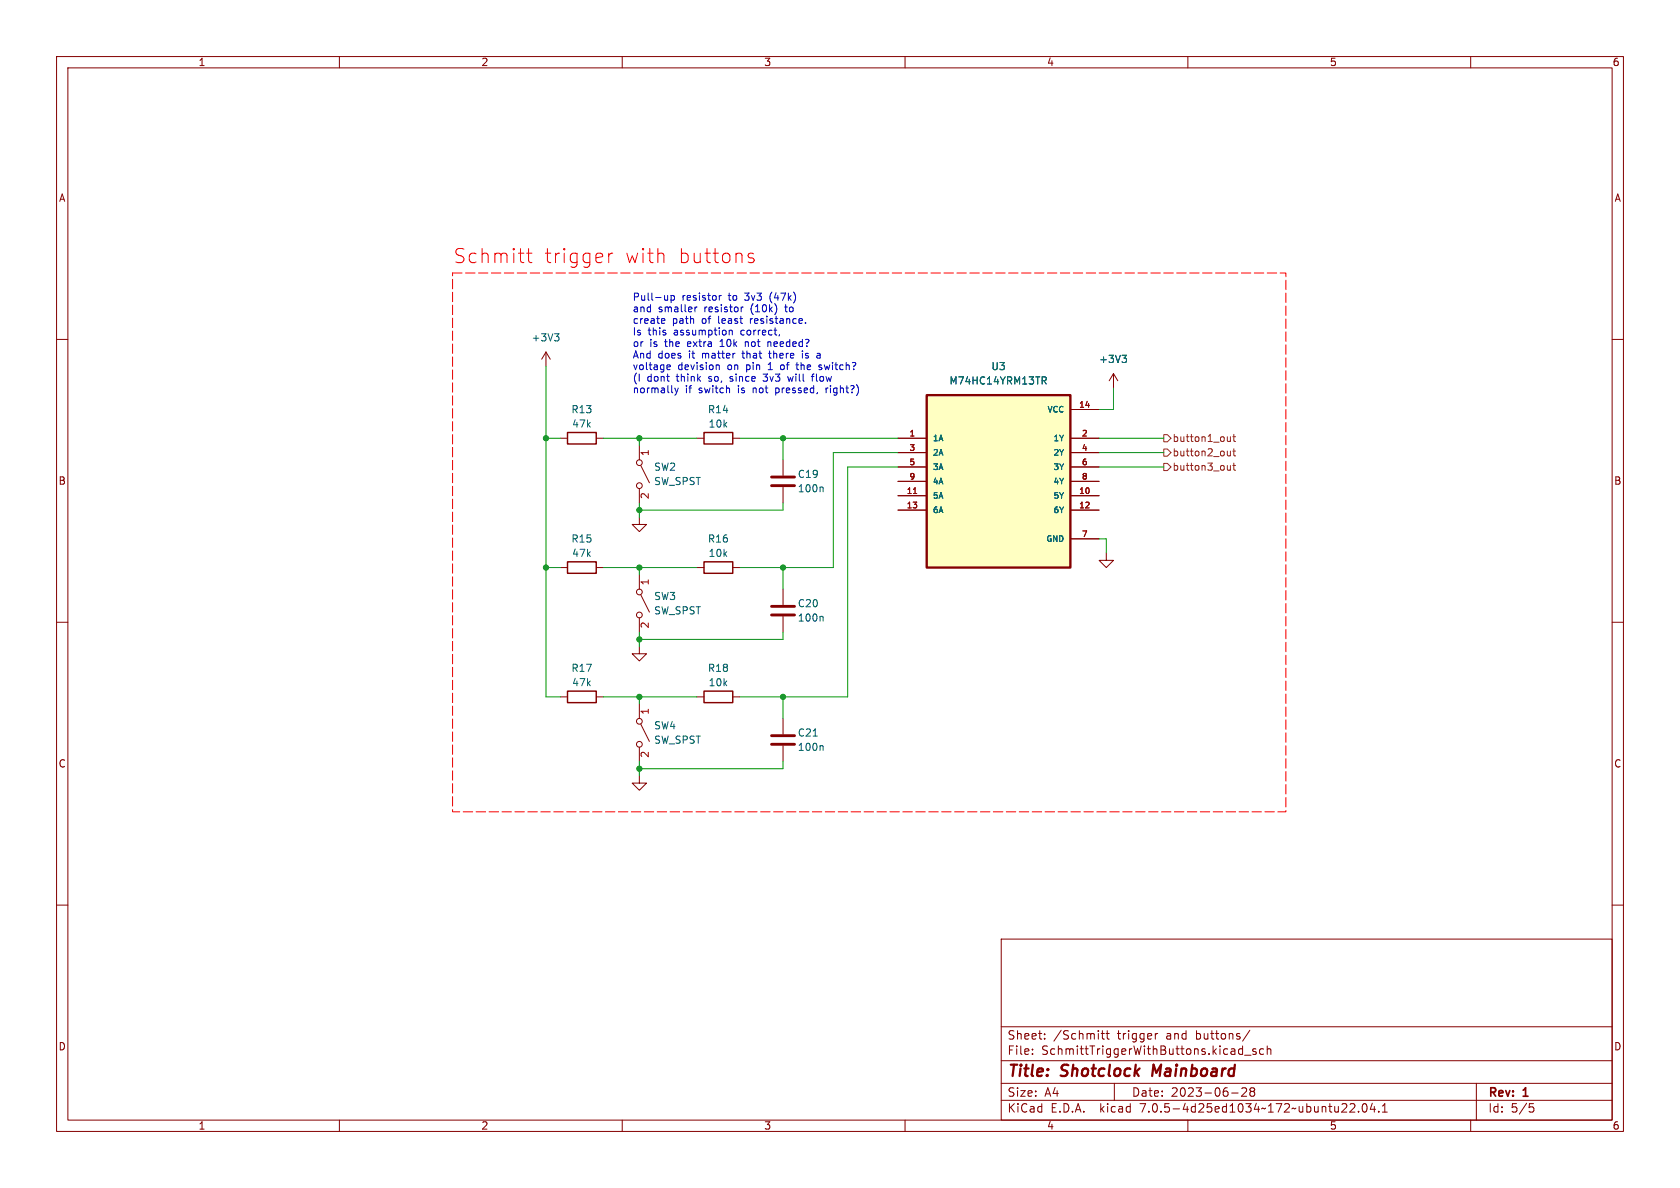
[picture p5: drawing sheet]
<svg xmlns="http://www.w3.org/2000/svg" width="297mm" height="210mm" viewBox="0 0 297 210" stroke-linecap="round" stroke-linejoin="round" font-family="sans-serif">
<g fill="none" stroke="#840000" stroke-width=".18">
<path d="M10 10h277v190h-277zM12 12h273v186h-273zM60 10v2M110 10v2M160 10v2M210 10v2M260 10v2M10 60h2M285 60h2M96.5 62.2l-.7 1.3M96.5 62.2v2.6M96.5 62.2l.8 1.3"/>
<path d="M99.1 77.5h1.2M105.4 77.5h1.3M113 78.7v2.6M123.2 77.5h1.3M129.5 77.5h1.3M158.7 77.5h5.1M189.2 77.5h5.1M189.2 72.4h5.1M196.8 66l-.7 1.3M196.8 66v2.6M196.8 66l.8 1.3M113 91.4v1.3h1.3l-1.3 1.3-1.2-1.3h1.2"/>
<path d="M113 86.4v2.5M113.3 82.3l1.5 3M138.4 81.3v2.8M138.4 86.1v2.8M158.7 87.6h5.1M158.7 90.2h5.1M158.7 80h5.1M158.7 82.6h5.1M158.7 85.1h5.1M189.2 87.6h5.1M189.2 90.2h5.1M189.2 80h5.1"/>
<path d="M189.2 82.6h5.1M189.2 95.3h5.1M189.2 85.1h5.1M195.6 97.8v1.3h1.2l-1.2 1.2-1.3-1.2h1.3M10 110h2M99.1 100.3h1.2M105.4 100.3h1.3M113 114.3v1.3h1.3l-1.3 1.2-1.2-1.2h1.2M113 101.6v2.5M113 109.2v2.6M113.3 105.2l1.5 3M123.2 100.3h1.3"/>
<path d="M129.5 100.3h1.3M138.4 104.1v2.8M138.4 109v2.8M285 110h2M99.1 123.2h1.2M105.4 123.2h1.3M113 137.2v1.2h1.3l-1.3 1.3-1.2-1.3h1.2M113 124.5v2.5M113 132.1v2.5M113.3 128l1.5 3.1M123.2 123.2h1.3M129.5 123.2h1.3"/>
<path d="M138.4 127v2.8M138.4 131.8v2.8M10 160h2M285 160h2M177 166h108v32h-108zM60 198v2M110 198v2M160 198v2M177 194.5h108M177 191.5h108M177 187.5h108M177 181.5h108"/>
<path d="M182.5 186.3v.1M182.5 185.5v.1M184.7 183.6v.1M184.7 182.8v.1M194.7 182.7h.5M194.9 182.2v1.3l.3 .2M195.5 182.7h.6M195.7 182.2v1.3l.4 .2M197 191.5v3M204.2 182.7v1M204.7 182.7l-.3 .1-.2 .2M210 198v2"/>
<path d="M217.7 193.2h1.2M219.2 185.4l.5 .1M219.5 192.4l.6-.1 .2 .1 .1 .3-.9 1.1h.9M219.7 184.9v1.5M219.7 186.3l-.5 .1M220 186.5h1.2M221 182.1l-1.3 2M221.2 192.9l-.2-.2 .2-.4 .5 .1 .1 .2-.3 .3M221.2 192.9l-.2 .3v.3l.2 .3 .5-.1 .1-.2-.1-.4-.2-.2M221.2 192.9h.3M222 185.5l-.3-.1-.2 .2v.2l.5 .2v.3h-.5M223.4 185.5l-.4-.1-.3 .3v.4l.1 .2h.6"/>
<path d="M224 185.5l.2-.1 .4 .1 .1 .9M224 184.9v1.5M237.2 196.6h.9M238 195.2v.5M238.7 195.2l.5-.1 .3 .1v.3l-.9 1.1h.9M240.2 196.5v.1M241 195.2l.2-.1a.81 .81 0 0 1 .6 .6 .81 .81 0 0 1-.3 .8l-.2 .1a.81 .81 0 0 1-.3-1.4zM242.6 195l-.4 1.1h1M243 195.6v1M243.7 196.5v.1M244.4 196.6h.8M244.4 195.5l.4-.4v1.5"/>
<path d="M260 198v2M261 191.5v6.5M270.4 195.1h.7M270.5 195.7h.4l.3 .3-.2 .5-.5 .1"/>
<circle cx="113" cy="81.8" r=".51"/>
<circle cx="113" cy="85.9" r=".51"/>
<circle cx="113" cy="104.6" r=".51"/>
<circle cx="113" cy="108.7" r=".51"/>
<circle cx="113" cy="127.5" r=".51"/>
<circle cx="113" cy="131.6" r=".51"/>
</g>
<path d="M100.3 76.5h5.1v2h-5.1zM124.5 76.5h5v2h-5zM100.3 99.3h5.1v2h-5.1zM124.5 99.3h5v2h-5zM100.3 122.2h5.1v2h-5.1zM124.5 122.2h5v2h-5z" fill="none" stroke="#840000" stroke-width=".25"/>
<path d="M136.4 85.9h4.1M136.4 84.3h4.1M136.4 108.7h4.1M136.4 107.2h4.1M136.4 131.6h4.1M136.4 130h4.1" fill="none" stroke="#840000" stroke-width=".51"/>
<path d="M98 59h.8l-.4 .5M98.6 59.5l.2 .2v.3l-.2 .3M184.2 66.6h.5l.3 .3-.2 .3-.6 .1M184.5 67.3l.5 .6M198.4 62.8h.7l-.4 .5M198.9 63.3l.2 .2v.3l-.2 .3M145.3 86.1l.2 .2v.6M145.3 109l.2 .1v.7M145.3 131.8l.2 .2v.7" fill="none" stroke="#006464" stroke-width=".18"/>
<path d="M163.8 69.9h25.4v30.4h-25.4z" fill="#ffffc2" stroke="#ffffc2" stroke-width=".18"/>
<path d="M163.8 69.9h25.4v30.4h-25.4z" fill="none" stroke="#840000" stroke-width=".41"/>
<path d="M161.5 87.2h.6" fill="none" stroke="#a90000" stroke-width=".18"/>
<g fill="none" stroke="#725600" stroke-width=".18">
<path d="M205.7 76.8h.7l.6 .7-.6 .6h-.7zM205.7 79.4h.7l.6 .6-.6 .6h-.7zM217.5 77.2v.8M217.5 79.7v.9M217.5 77.9l-.2 .1h-.3M217.9 77.2h.5M217.9 79.7h.5M218.1 76.8v1.1l.3 .1M218.1 79.3v1.1l.3 .2M205.7 81.9h.7l.6 .7-.6 .6h-.7zM217.5 82.3v.8M217.5 80.5l-.2 .1-.3-.1"/>
<path d="M217.5 83l-.2 .1h-.3M217.9 82.3h.5M218.1 81.9v1l.3 .2"/>
</g>
<g fill="none" stroke="#0000c2" stroke-width=".18">
<path d="M117.1 56.3l.4 .1v.2l-.6 .1M117.5 57.1l-.4 .1M118 52.2v.9M118 53l-.3 .1M118.6 52.3l.4-.1 .2 .3-.1 .5h-.5M118.6 52.2v1.3M122.9 54.3v.8M123.2 54.3l-.3 .2M127.2 52.2v.9M127.5 52.2l-.3 .3M128.9 58.5l.2-.1h.3l.1 .8M128.9 58.4v.8"/>
<path d="M131 54.3v.8M131.4 54.3l-.4 .2M137.3 54.2v.9M137.8 59.2l-.1 .2M141.7 56.3l.2 .3-.6 .1M141.8 57.1l-.1 .1M142.4 57v.2M117.8 66.5h.5M118 65.3h.5M118 64.6l.3-.1 .2 .3-.6 .1M118.2 67.4h.1M119.3 68.6l.3 .8"/>
<path d="M119.6 69.4l-.3 .5M119.9 68.6l-.3 .8M126.7 64.6h.4l.1 .7M128.9 68.7l.1 .7M129.9 62.5h-.2M143.4 66.5h.5"/>
</g>
<path d="M93.1 44.8h.9M93.4 43.9v2.2l.2 .2 .4 .1M107.6 44.8v1.6M108.3 44.8a.64 .64 0 0 0-.7 .4M117.3 44.9l.1 .2v1.3M133.2 44.9l-.6-.1-.3 .3 .1 .4 .8 .2 .1 .2-.1 .4-.2 .1-.7-.1" fill="none" stroke="#f00" stroke-width=".18"/>
<path d="M80 48.3h147.3v95.2h-147.3v-95.2" fill="none" stroke="#f00" stroke-width=".18" stroke-dasharray="1.7 .6"/>
<g fill="none" stroke="#009600" stroke-width=".18">
<path d="M96.5 77.5h2.6M96.5 64.8v58.4h2.6M106.7 77.5h16.5M113 77.5v1.2M130.8 77.5h27.9M138.4 77.5v3.8M194.3 77.5h11.4M196.8 68.6v3.8h-2.5M113 88.9v2.5M138.4 88.9v1.3h-25.4M158.7 80h-11.4v20.3h-16.5M158.7 82.6h-8.8v40.6h-19.1"/>
<path d="M194.3 80h11.4M194.3 82.6h11.4M194.3 95.3h1.3v2.5M96.5 100.3h2.6M106.7 100.3h16.5M113 100.3v1.3M113 111.8v2.5M138.4 100.3v3.8M138.4 111.8v1.2h-25.4M106.7 123.2h16.5M113 123.2v1.3M113 134.6v2.6"/>
<path d="M138.4 123.2v3.8M138.4 134.6v1.3h-25.4"/>
</g>
<g fill="#009600" stroke="#009600" stroke-width=".18">
<circle cx="96.5" cy="100.3" r=".46"/>
<circle cx="138.4" cy="123.2" r=".46"/>
<circle cx="113" cy="113" r=".46"/>
<circle cx="113" cy="100.3" r=".46"/>
<circle cx="138.4" cy="100.3" r=".46"/>
<circle cx="113" cy="123.2" r=".46"/>
<circle cx="113" cy="135.9" r=".46"/>
<circle cx="113" cy="90.2" r=".46"/>
<circle cx="138.4" cy="77.5" r=".46"/>
<circle cx="96.5" cy="77.5" r=".46"/>
<circle cx="113" cy="77.5" r=".46"/>
</g>
<g font-size="3.5" fill="#f00">
<text x="80" y="46.7">Schmitt</text>
<text x="96" y="46.7">trigger</text>
<text x="110.1" y="46.7">with</text>
<text x="119.4" y="46.7">buttons</text>
</g>
<g font-size="2.8" fill="#840000">
<text x="178" y="190.8">Title:</text>
<text x="187.5" y="190.8">Shotclock</text>
<text x="204.2" y="190.8">Mainboard</text>
</g>
<g font-size="2.1" fill="#840000">
<text x="178" y="183.9">Sheet:</text>
<text x="186.2" y="183.9">/Schmitt</text>
<text x="197.4" y="183.9">trigger</text>
<text x="206.1" y="183.9">and</text>
<text x="211.4" y="183.9">buttons/</text>
<text x="178" y="186.6">File:</text>
<text x="184" y="186.6">SchmittTriggerWithButtons.kicad_sch</text>
<text x="178" y="196.8">KiCad</text>
<text x="178" y="194">Size:</text>
<text x="184.6" y="194">A4</text>
<text x="185.7" y="196.8">E.D.A.</text>
<text x="194.4" y="196.8">kicad</text>
<text x="200" y="194">Date:</text>
<text x="201.5" y="196.8">7.0.5-4d25ed1034~172~ubuntu22.04.1</text>
<text x="206.9" y="194">2023-06-28</text>
<text x="263" y="194.2">Rev:</text>
<text x="263" y="196.8">Id:</text>
<text x="267" y="196.8">5/5</text>
<text x="269.2" y="194.2">1</text>
</g>
<g font-size="1.8" fill="#840000">
<text x="35" y="11.8">1</text>
<text x="85" y="11.8">2</text>
<text x="135" y="11.8">3</text>
<text x="185" y="11.8">4</text>
<text x="235" y="11.8">5</text>
<text x="285" y="11.8">6</text>
<text x="10.4" y="35.8">A</text>
<text x="285.4" y="35.8">A</text>
<text x="10.3" y="85.8">B</text>
<text x="285.3" y="85.8">B</text>
<text x="10.3" y="135.8">C</text>
<text x="285.3" y="135.8">C</text>
<text x="10.3" y="185.8">D</text>
<text x="285.3" y="185.8">D</text>
<text x="35" y="199.8">1</text>
<text x="85" y="199.8">2</text>
<text x="135" y="199.8">3</text>
<text x="185" y="199.8">4</text>
<text x="235" y="199.8">5</text>
<text x="285" y="199.8">6</text>
</g>
<g font-size="1.8" fill="#0000c2">
<text x="111.8" y="53.2">Pull-up</text>
<text x="120.5" y="53.2">resistor</text>
<text x="128.8" y="53.2">to</text>
<text x="131.7" y="53.2">3v3</text>
<text x="136.2" y="53.2">(47k)</text>
<text x="111.8" y="55.3">and</text>
<text x="111.8" y="57.3">create</text>
<text x="111.8" y="59.4">Is</text>
<text x="114.5" y="59.4">this</text>
<text x="116.3" y="55.3">smaller</text>
<text x="118.8" y="57.3">path</text>
<text x="119.1" y="59.4">assumption</text>
<text x="124" y="57.3">of</text>
<text x="124.5" y="55.3">resistor</text>
<text x="127" y="57.3">least</text>
<text x="131" y="59.4">correct,</text>
<text x="132.8" y="55.3">(10k)</text>
<text x="132.8" y="57.3">resistance.</text>
<text x="139" y="55.3">to</text>
<text x="111.8" y="61.4">or</text>
<text x="111.8" y="63.5">And</text>
<text x="111.8" y="65.5">voltage</text>
<text x="114.8" y="61.4">is</text>
<text x="116.2" y="63.5">does</text>
<text x="117.5" y="61.4">the</text>
<text x="119.7" y="65.5">devision</text>
<text x="121.6" y="61.4">extra</text>
<text x="121.8" y="63.5">it</text>
<text x="124.2" y="63.5">matter</text>
<text x="127.4" y="61.4">10k</text>
<text x="128.6" y="65.5">on</text>
<text x="131.4" y="63.5">that</text>
<text x="132" y="65.5">pin</text>
<text x="132" y="61.4">not</text>
<text x="136" y="65.5">1</text>
<text x="136.1" y="61.4">needed?</text>
<text x="136.3" y="63.5">there</text>
<text x="138.3" y="65.5">of</text>
<text x="141.2" y="65.5">the</text>
<text x="142.2" y="63.5">is</text>
<text x="144.9" y="63.5">a</text>
<text x="145.3" y="65.5">switch?</text>
<text x="111.8" y="67.6">(I</text>
<text x="111.8" y="69.6">normally</text>
<text x="114.3" y="67.6">dont</text>
<text x="119.6" y="67.6">think</text>
<text x="121.1" y="69.6">if</text>
<text x="123.5" y="69.6">switch</text>
<text x="125.3" y="67.6">so,</text>
<text x="129.2" y="67.6">since</text>
<text x="130.5" y="69.6">is</text>
<text x="133.3" y="69.6">not</text>
<text x="135.3" y="67.6">3v3</text>
<text x="137.4" y="69.6">pressed,</text>
<text x="139.7" y="67.6">will</text>
<text x="144.1" y="67.6">flow</text>
<text x="146.4" y="69.6">right?)</text>
</g>
<g font-size="1.8" fill="#006464">
<text x="93.9" y="60.5">+3V3</text>
<text x="175.2" y="65.6">U3</text>
<text x="194.2" y="64.3">+3V3</text>
<text x="167.8" y="68.1">M74HC14YRM13TR</text>
<text x="101" y="73.2">R13</text>
<text x="101.1" y="75.8">47k</text>
<text x="125.1" y="73.2">R14</text>
<text x="125.2" y="75.8">10k</text>
<text x="115.6" y="83.4">SW2</text>
<text x="115.6" y="85.9">SW_SPST</text>
<text x="141" y="84.6">C19</text>
<text x="141" y="87.2">100n</text>
<text x="101" y="96.1">R15</text>
<text x="101.1" y="98.6">47k</text>
<text x="125.1" y="96.1">R16</text>
<text x="125.2" y="98.6">10k</text>
<text x="115.6" y="106.2">SW3</text>
<text x="141" y="107.5">C20</text>
<text x="115.6" y="108.8">SW_SPST</text>
<text x="141" y="110">100n</text>
<text x="101" y="118.9">R17</text>
<text x="125.1" y="118.9">R18</text>
<text x="101.1" y="121.5">47k</text>
<text x="125.2" y="121.5">10k</text>
<text x="115.6" y="129.1">SW4</text>
<text x="115.6" y="131.6">SW_SPST</text>
<text x="141" y="130.4">C21</text>
<text x="141" y="132.9">100n</text>
</g>
<g font-size="1.8" fill="#a90000">
<text x="114.9" y="80.7" transform="rotate(-90 114.9 80.7)">1</text>
<text x="114.9" y="88.3" transform="rotate(-90 114.9 88.3)">2</text>
<text x="114.9" y="103.5" transform="rotate(-90 114.9 103.5)">1</text>
<text x="114.9" y="111.2" transform="rotate(-90 114.9 111.2)">2</text>
<text x="114.9" y="126.4" transform="rotate(-90 114.9 126.4)">1</text>
<text x="114.9" y="134" transform="rotate(-90 114.9 134)">2</text>
</g>
<g font-size="1.8" fill="#725600">
<text x="207.2" y="78.3">button1_out</text>
<text x="207.2" y="80.8">button2_out</text>
<text x="207.2" y="83.4">button3_out</text>
</g>
<g font-size="1.4" fill="#a90000">
<text x="160.7" y="77.2">1</text>
<text x="190.7" y="72.1">14</text>
<text x="191.2" y="77.2">2</text>
<text x="160.7" y="79.8">3</text>
<text x="160.7" y="82.3">5</text>
<text x="191.2" y="79.8">4</text>
<text x="191.2" y="82.3">6</text>
<text x="160.2" y="87.4">11</text>
<text x="160.2" y="89.9">13</text>
<text x="160.7" y="84.8">9</text>
<text x="190.7" y="87.4">10</text>
<text x="190.7" y="89.9">12</text>
<text x="191.2" y="84.8">8</text>
<text x="191.2" y="95">7</text>
</g>
<g font-size="1.4" fill="#006464">
<text x="185.1" y="73.1">VCC</text>
<text x="164.8" y="78.2">1A</text>
<text x="164.8" y="80.7">2A</text>
<text x="164.8" y="83.2">3A</text>
<text x="186.2" y="78.2">1Y</text>
<text x="186.2" y="80.7">2Y</text>
<text x="186.2" y="83.2">3Y</text>
<text x="164.8" y="88.3">5A</text>
<text x="164.8" y="85.8">4A</text>
<text x="186.2" y="88.3">5Y</text>
<text x="186.2" y="85.8">4Y</text>
<text x="164.8" y="90.9">6A</text>
<text x="184.9" y="95.9">GND</text>
<text x="186.2" y="90.9">6Y</text>
</g>
</svg>
